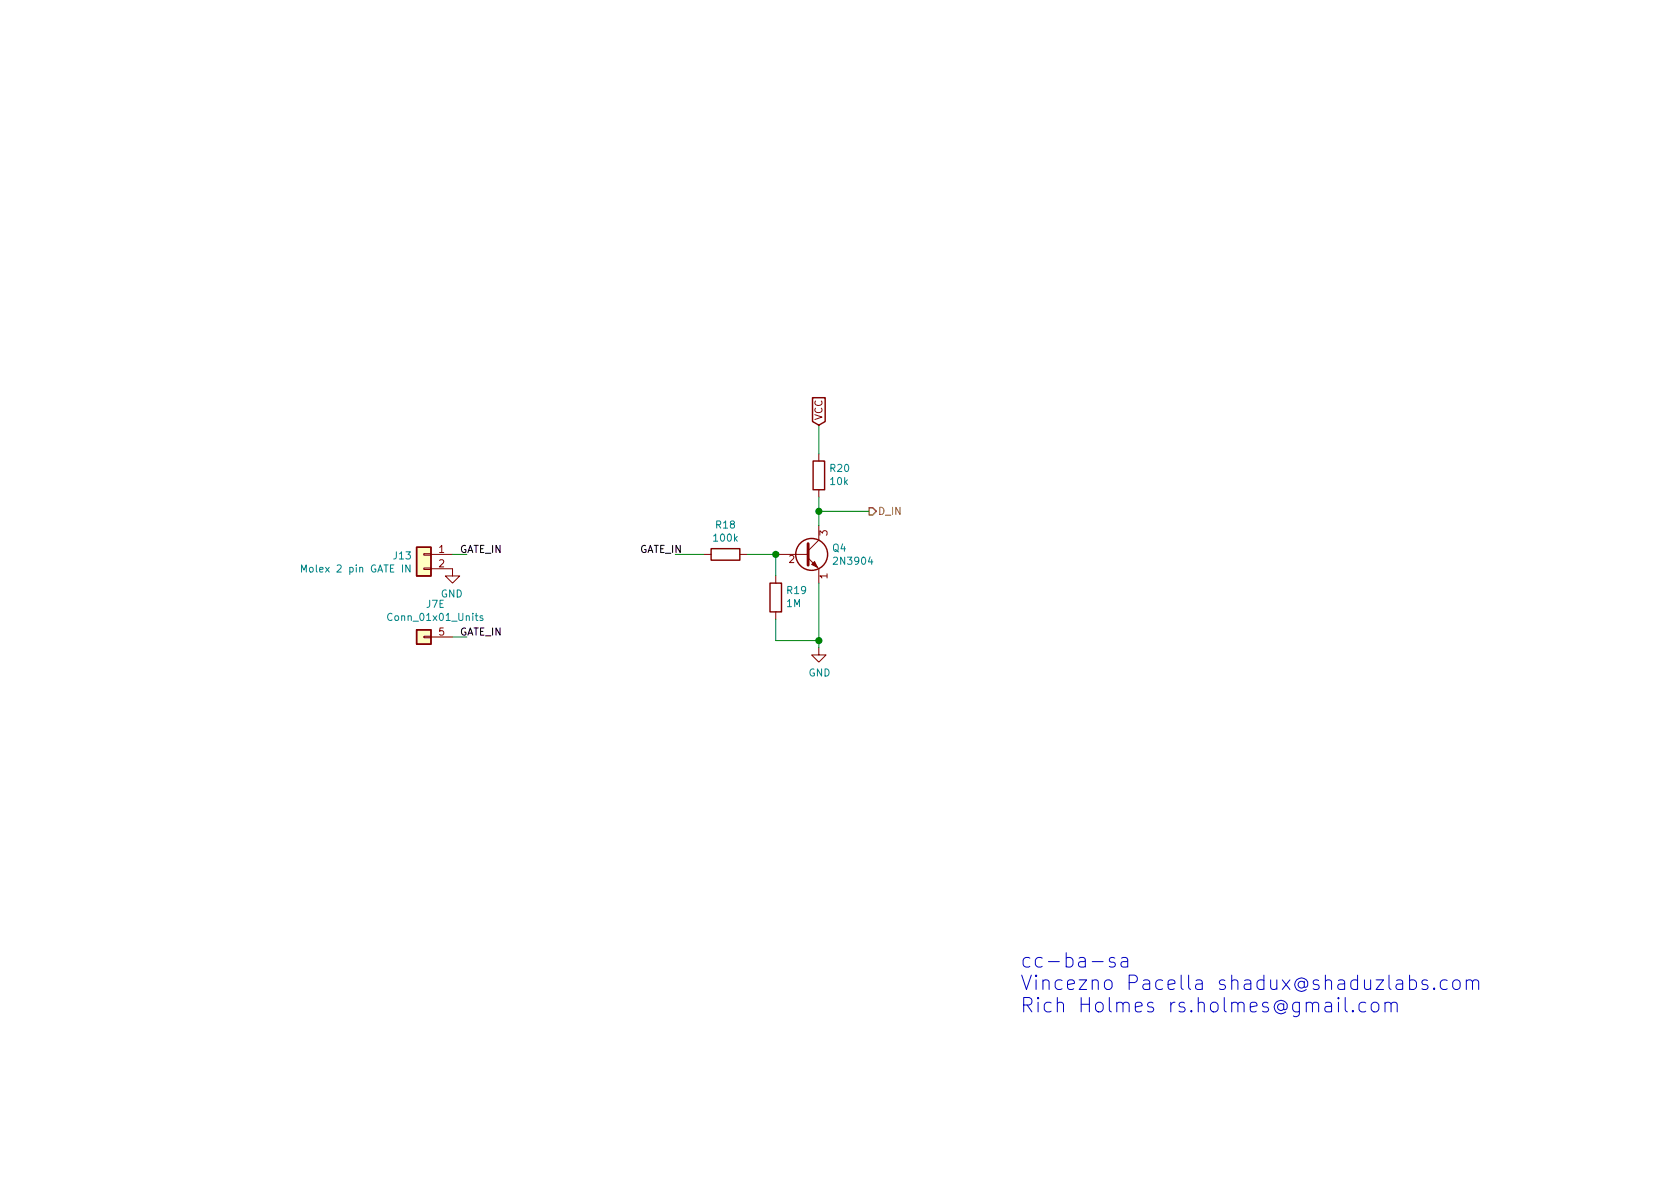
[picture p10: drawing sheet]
<svg xmlns="http://www.w3.org/2000/svg" width="297mm" height="210mm" viewBox="0 0 297 210" stroke-linecap="round" stroke-linejoin="round" font-family="sans-serif">
<g fill="none" stroke="#840000" stroke-width=".25">
<path d="M143.7 70.3h2.2v4.2l-1.1 .7-1.1-.7zM73.7 96.8h2.5v5h-2.5zM125.7 97h5.1v2.1h-5.1zM143.8 81.5h2v5.1h-2zM73.7 111.4h2.5v2.5h-2.5zM136.1 103.1h2.1v5.1h-2.1z"/>
<circle cx="143.5" cy="98" r="2.82"/>
</g>
<g fill="none" stroke="#840000" stroke-width=".18">
<path d="M74.9 97.9h1.3v.3h-1.3zM76.2 98h3.8M124.5 98h1.2M130.8 98h1.3M137.2 98h5.7M142.9 98.7l1.9 1.9v2.5M144.8 80.3v1.2M144.8 86.6v1.3M144.8 93v2.5l-1.9 1.9M74.9 112.5h1.3v.3h-1.3zM74.9 100.5h1.3v.2h-1.3zM76.2 100.6h3.8v1.2h-1.3l1.3 1.3 1.3-1.3h-1.3"/>
<path d="M76.2 112.6h3.8M137.2 101.8v1.3M137.2 108.2v1.3M144.8 114.5v1.3h1.2l-1.2 1.3-1.3-1.3h1.3"/>
</g>
<path d="M142.9 96.1v3.8" fill="none" stroke="#840000" stroke-width=".51"/>
<path d="M144 99.3l.5 1-1-.5z" fill="#840000" stroke="#840000" stroke-width=".18"/>
<g fill="#ffffc2" stroke="#ffffc2" stroke-width=".18">
<path d="M73.7 111.4h2.5v2.5h-2.5z"/>
<path d="M73.7 96.8h2.5v5h-2.5z"/>
</g>
<path d="M72.5 99.9v1.3l-.7-1.3v1.3M53.3 101.2v-1.3l.4 .9 .5-.9v1.3M69.3 108.6a.6 .6 0 0 0-.8 .4 .6 .6 0 0 0 .6 .7l.2-.1M85.3 108.9h-.3l-.1 .2v.1l.4 .2v.3h-.4" fill="none" stroke="#008484" stroke-width=".18"/>
<path d="M144.8 75.2v5.1M80 98h2.5M119.4 98h5.1M132.1 98h5.1v3.8M144.8 87.9v5.1M144.8 90.4h8.9M80 112.6h2.5M137.2 109.5v3.8h7.6M144.8 103.1v11.4" fill="none" stroke="#008400" stroke-width=".18"/>
<path d="M153.7 89.8h.6l.6 .6-.6 .7h-.6z" fill="none" stroke="#848400" stroke-width=".25"/>
<g fill="none" stroke="#0000c2" stroke-width=".18">
<path d="M197.1 169.4l-.6-.1-.3 .1-.1 .3 .1 .3 .9 .3 .1 .2-.1 .4-.3 .1-.7-.1M198.3 169.4l.3-.1 .7 .1 .1 .3v1.3M199.4 169.9l-.2 .1h-.6a.5 .5 0 0 0-.4 .5 .5 .5 0 0 0 .4 .5h.6l.2-.1M237.8 176.4v2.2l.2 .2 .2 .1M239.2 178.7l.1 .1-.1 .1-.1-.1 .1-.1v.2M241.5 177.4l-.7-.2-.4 .3-.1 .2v.8l.2 .3 .3 .1 .7-.1M242.6 177.5a.69 .69 0 0 1 .7-.3 .69 .69 0 0 1 .5 .5v.8a.7 .7 0 0 1-.7 .5 .7 .7 0 0 1-.7-.5v-.8zM244.9 177.5a.61 .61 0 0 1 1 .1v1.3M244.9 177.2v1.7M245.9 177.6a.62 .62 0 0 1 1-.2l.1 1.5M249.2 173.4l.8-.1 .4 .5v.7l-.2 .3-.2 .2-.8-.2M252.4 173.4l-.6-.1-.3 .1-.1 .2 .1 .4 .9 .2 .1 .3-.1 .3-.3 .2-.7-.2"/>
<path d="M253.6 174.7l.1 .1-.1 .2-.1-.2 .1-.1v.3M255.9 173.4l-.8-.1-.4 .5v.7l.2 .3 .2 .2 .8-.2M257 173.5a.67 .67 0 0 1 .6-.2 .67 .67 0 0 1 .6 .5v.7a.68 .68 0 0 1-.7 .5 .68 .68 0 0 1-.7-.5v-.7zM259.3 173.5a.63 .63 0 0 1 1 .1v1.4M259.3 173.3v1.7M260.3 173.6l.4-.3 .6 .1 .1 .2v1.4"/>
</g>
<g fill="#008400" stroke="#008400" stroke-width=".25">
<circle cx="144.8" cy="113.3" r=".51"/>
<circle cx="137.2" cy="98" r=".51"/>
<circle cx="144.8" cy="90.4" r=".51"/>
</g>
<g font-size="3.5" fill="#0000c2">
<text x="180.3" y="171.1">cc-ba-sa</text>
<text x="180.3" y="175.1">Vincezno Pacella shadux@shaduzlabs.com</text>
<text x="180.3" y="179.1">Rich Holmes rs.holmes@gmail.com</text>
</g>
<g font-size="1.8" fill="#840000">
<text x="145.4" y="74.4" transform="rotate(-90 145.4 74.4)">VCC</text>
<text x="146.3" y="94.7" transform="rotate(-90 146.3 94.7)">3</text>
<text x="77.6" y="97.8">1</text>
<text x="77.6" y="100.3">2</text>
<text x="139.5" y="99.6">2</text>
<text x="146.3" y="102.3" transform="rotate(-90 146.3 102.3)">1</text>
<text x="77.6" y="112.4">5</text>
</g>
<g font-size="1.8" fill="#008484">
<text x="146.8" y="83.5">R20</text>
<text x="146.9" y="85.8">10k</text>
<text x="126.3" y="95.8">100k</text>
<text x="126.6" y="93.5">R18</text>
<text x="54.3" y="101.2">Molex 2 pin GATE IN</text>
<text x="69.6" y="98.9">J13</text>
<text x="147.2" y="97.6">Q4</text>
<text x="147.7" y="99.9">2N3904</text>
<text x="75.4" y="107.5">J7E</text>
<text x="77.9" y="105.7">GND</text>
<text x="139.1" y="107.4">1M</text>
<text x="139.2" y="105">R19</text>
<text x="69.1" y="109.8">Conn_01x01_Units</text>
<text x="143" y="119.6">GND</text>
</g>
<text font-size="1.8" fill="#848400" x="155.2" y="91.1">D_IN</text>
<g font-size="1.8">
<text x="81.3" y="97.8">GATE_IN</text>
<text x="113" y="97.8">GATE_IN</text>
<text x="81.3" y="112.4">GATE_IN</text>
</g>
</svg>
